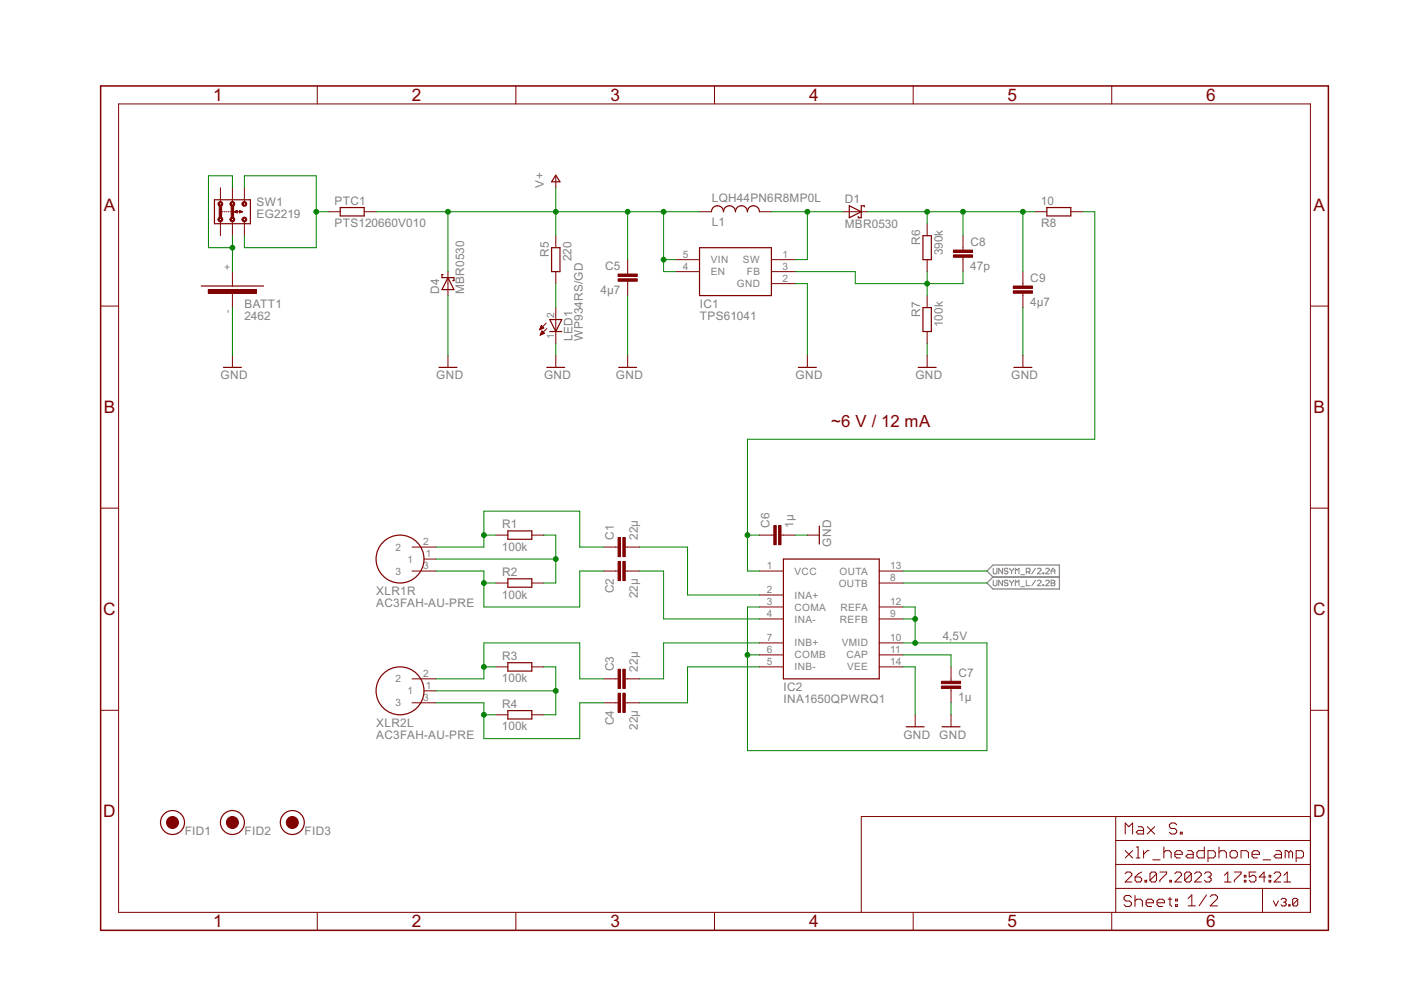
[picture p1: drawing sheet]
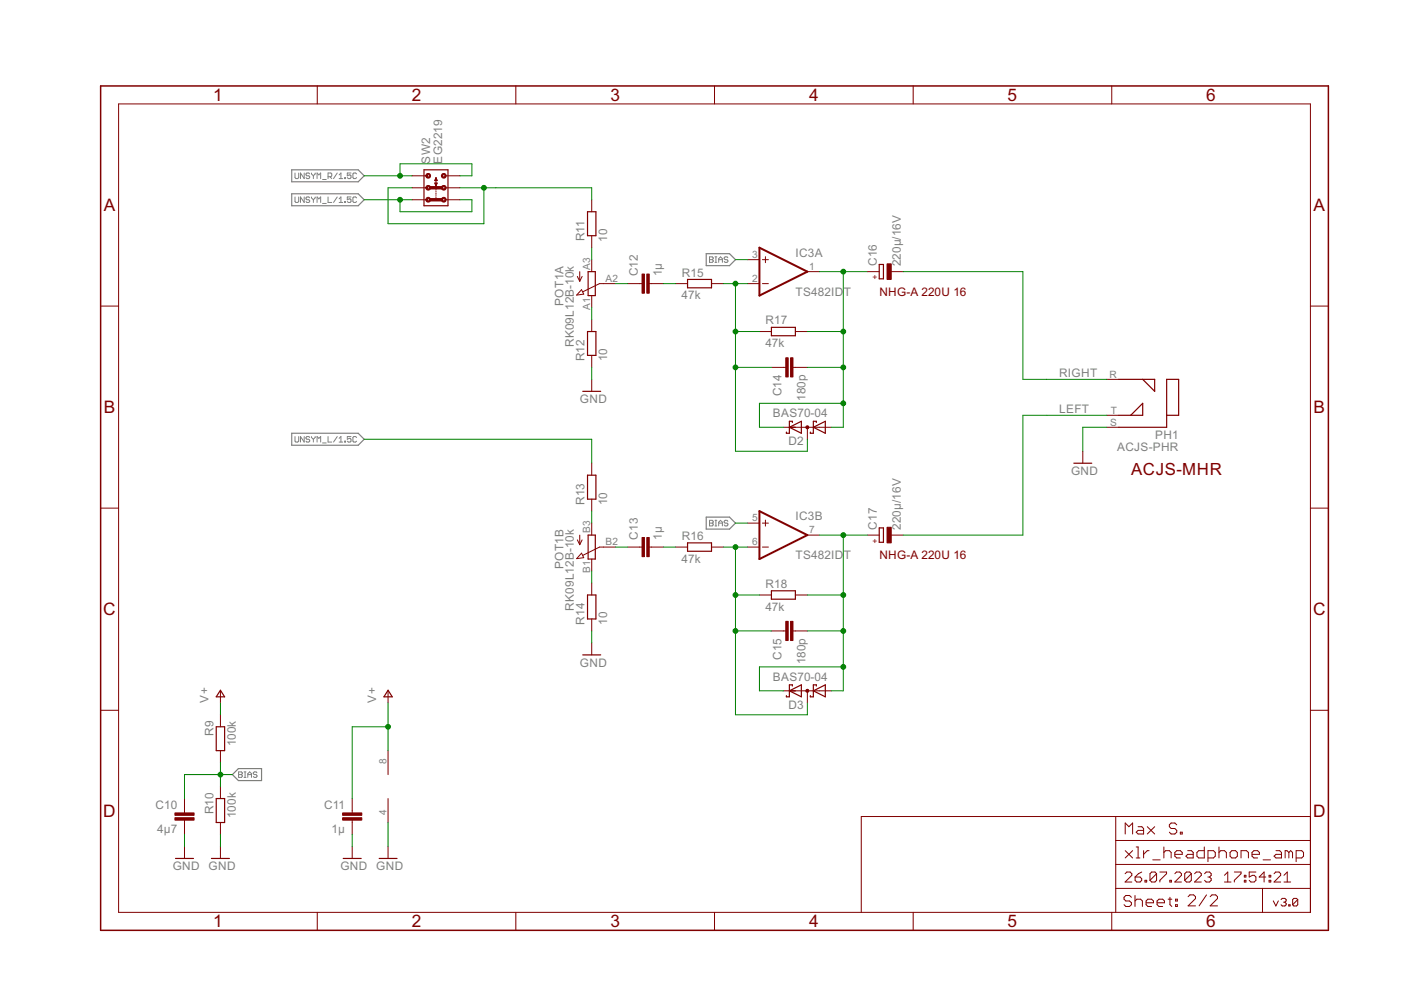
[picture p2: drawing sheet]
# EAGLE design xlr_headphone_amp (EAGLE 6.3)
AUTOR: Max S.; VERSION: v3.0

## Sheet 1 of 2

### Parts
BATT1  2462  BATT_HOLDERBATT  [2462]
C1  22µ  C_EU1206  [C1206]
C2  22µ  C_EU1206  [C1206]
C3  22µ  C_EU1206  [C1206]
C4  22µ  C_EU1206  [C1206]
C5  4µ7  C_EU1206  [C1206]
C6  1µ  C_EU1206  [C1206]
C7  1µ  C_EU1206  [C1206]
C8  47p  C_EU1206  [C1206]
C9  4µ7  C_EU1206  [C1206]
D1  MBR0530  SCHOTTKY-DIODESOD123  [SOD123]
D4  MBR0530  SCHOTTKY-DIODESOD123  [SOD123]
FID1  FIDICUAL  [FIDICUAL]
FID2  FIDICUAL  [FIDICUAL]
FID3  FIDICUAL  [FIDICUAL]
IC1  TPS61041  TPS6104X  [SOT23-5]
IC2  INA1650QPWRQ1  INA1650INA1650  [R-PDSO-G14]
L1  LQH44PN6R8MP0L  LL1515  [L1515(4040)]
LED1  WP934RS/GD  [WP934]
PTC1  PTS120660V010  R_EUR1206  [R1206]
R1  100k  R_EUR1206  [R1206]
R2  100k  R_EUR1206  [R1206]
R3  100k  R_EUR1206  [R1206]
R4  100k  R_EUR1206  [R1206]
R5  220  R_EUR1206  [R1206]
R6  390k  R_EUR1206  [R1206]
R7  100k  R_EUR1206  [R1206]
R8  10  R_EUR1206  [R1206]
SW1  EG2219  SW_2P2T  [EG2219]
XLR1R  AC3FAH-AU-PRE  XLR_CONNECTORFEMALE  [AC3FAH]
XLR2L  AC3FAH-AU-PRE  XLR_CONNECTORFEMALE  [AC3FAH]

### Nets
4,5V: IC2.3(COMA) IC2.6(COMB) IC2.9(REFB) IC2.10(VMID) IC2.12(REFA)
GND: BATT1.-(NEG) C5.2 C6.2 C7.2 C9.2 D4.A IC1.2(GND) IC2.14(VEE) LED1.1(C) R7.2 ; also sheet 2
N$1: R1.2 R2.2 XLR1R.1
N$2: C1.1 R1.1 XLR1R.2
N$3: C2.1 R2.1 XLR1R.3
N$4: C1.2 IC2.2(INA+)
N$5: C2.2 IC2.4(INA-)
N$6: R3.2 R4.2 XLR2L.1
N$7: C3.1 R3.1 XLR2L.2
N$8: C4.1 R4.1 XLR2L.3
N$9: C3.2 IC2.7(INB+)
N$10: C4.2 IC2.5(INB-)
N$11: C7.1 IC2.11(CAP)
N$25: LED1.2(A) R5.2
N$26: D1.A IC1.1(SW) L1.1
N$27: C8.2 IC1.3(FB) R6.2 R7.1
N$29: C8.1 C9.1 D1.C R6.1 R8.1
N$30: BATT1.+(POS) SW1.B1 SW1.B2
N$31: PTC1.1 SW1.C1 SW1.C2
N$32: C6.1 IC2.1(VCC) R8.2
UNSYM_L: IC2.8(OUTB) ; also sheet 2
UNSYM_R: IC2.13(OUTA) ; also sheet 2
V+: C5.1 D4.C IC1.4(EN) IC1.5(VIN) L1.2 PTC1.2 R5.1 ; also sheet 2
Unconnected: SW1.A1 SW1.A2

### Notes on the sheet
- ~6 V / 12 mA

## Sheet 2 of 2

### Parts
C10  4µ7  C_EU1206  [C1206]
C11  1µ  C_EU1206  [C1206]
C12  1µ  C_EU1206  [C1206]
C13  1µ  C_EU1206  [C1206]
C14  180p  C_EU1206  [C1206]
C15  180p  C_EU1206  [C1206]
C16  220µ/16V  CPOL-EUE2.5-6  [E2,5-6]
C17  220µ/16V  CPOL-EUE2.5-6  [E2,5-6]
D2  BAS70-04  [SOT23]
D3  BAS70-04  [SOT23]
IC3  TS482IDT  LM358D  [SO08]
PH1  ACJS-PHR  1/4"_JACK-MH  [ACJS]
POT1  RK09L12B-10k  AUDIO_POTRK09L12  [RK09L12]
R9  100k  R_EUR1206  [R1206]
R10  100k  R_EUR1206  [R1206]
R11  10  R_EUR1206  [R1206]
R12  10  R_EUR1206  [R1206]
R13  10  R_EUR1206  [R1206]
R14  10  R_EUR1206  [R1206]
R15  47k  R_EUR1206  [R1206]
R16  47k  R_EUR1206  [R1206]
R17  47k  R_EUR1206  [R1206]
R18  47k  R_EUR1206  [R1206]
SW2  EG2219  SW_2P2T  [EG2219]

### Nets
BIAS: C10.1 IC3.3(A:+IN) IC3.5(B:+IN) R9.2 R10.1
GND: C10.2 C11.2 IC3.4(P:V-) PH1.S R10.2 R12.1 R14.1 ; also sheet 1
LEFT: C17.- PH1.T
N$12: POT1.B1 R14.2
N$13: POT1.B3 R13.1
N$14: C14.1 D2.3(C1A2) IC3.2(A:-IN) R15.2 R17.1
N$15: R11.2 SW2.B1 SW2.B2
N$16: C13.1 POT1.B2
N$17: POT1.A1 R12.2
N$18: C12.2 R15.1
N$19: C12.1 POT1.A2
N$20: C15.1 D3.3(C1A2) IC3.6(B:-IN) R16.2 R18.1
N$21: C15.2 C17.+ D3.1(A1) D3.2(C2) IC3.7(B:OUT) R18.2
N$22: POT1.A3 R11.1
N$23: C13.2 R16.1
N$24: C14.2 C16.+ D2.1(A1) D2.2(C2) IC3.1(A:OUT) R17.2
RIGHT: C16.- PH1.R
UNSYM_L: R13.2 SW2.A1 SW2.A2 ; also sheet 1
UNSYM_R: SW2.C1 SW2.C2 ; also sheet 1
V+: C11.1 IC3.8(P:V+) R9.1 ; also sheet 1

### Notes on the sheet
- NHG-A 220U 16
- ACJS-MHR
- NHG-A 220U 16
